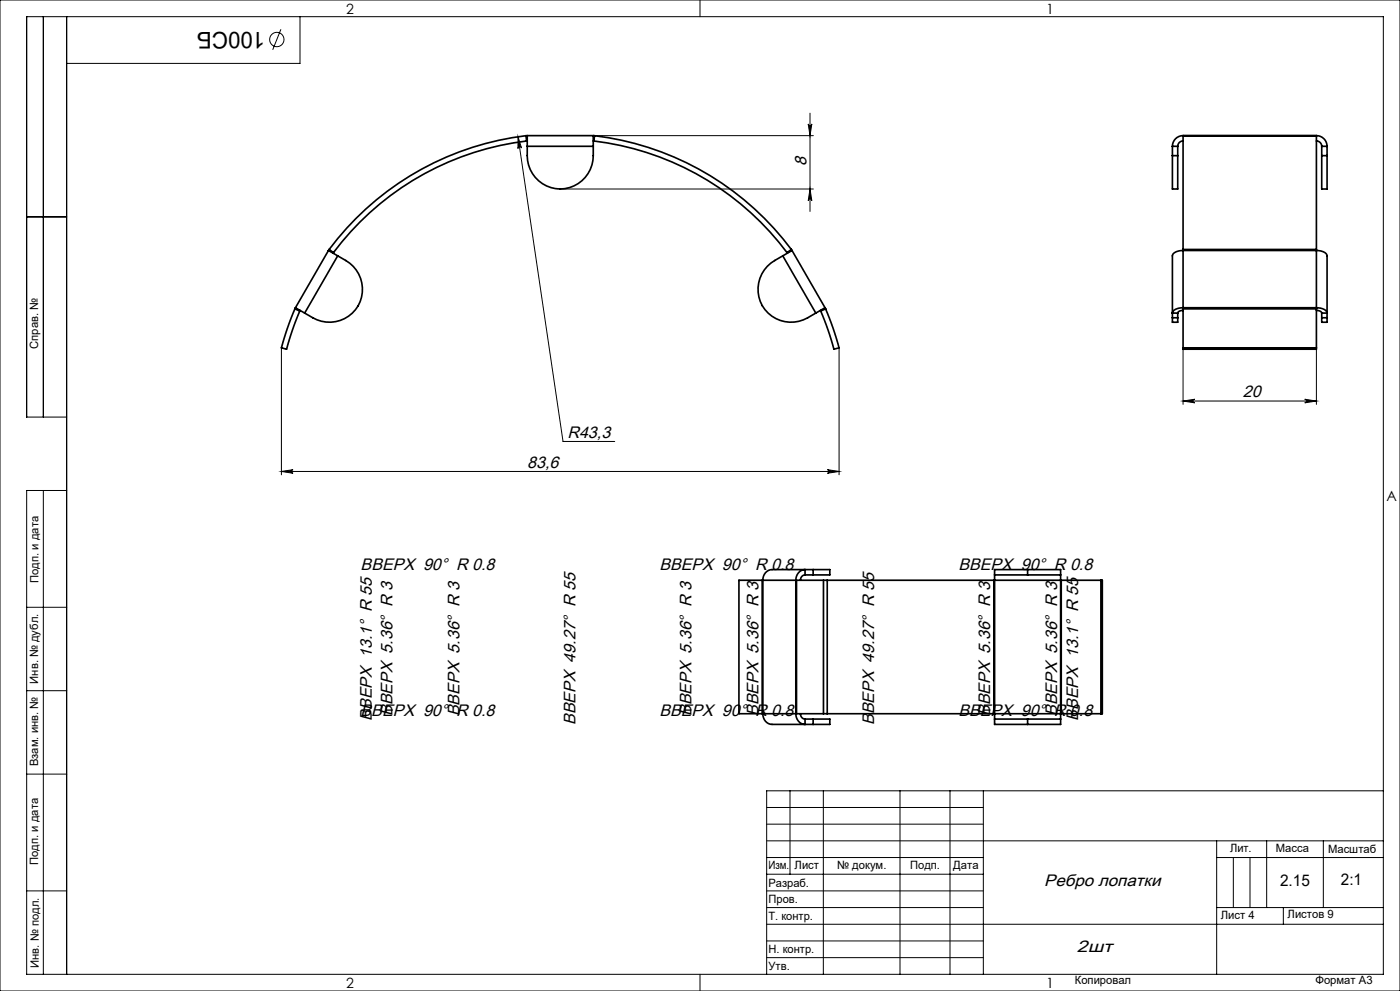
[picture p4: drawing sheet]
<svg xmlns="http://www.w3.org/2000/svg" width="420mm" height="297mm" viewBox="0 0 420 297" stroke-linecap="round" stroke-linejoin="round" font-family="sans-serif">
<g fill="none" stroke="#000" stroke-width=".3">
<path d="M0 0h420v297h-420zM13 5v120M20 5v287M84.3 8.8l-2.5 6.1M90 5v14h-70M210 0v5M242.5 37.1a.54 .54 0 0 0 .5 .6 .54 .54 0 0 0 .5-.6l-.5 3.5zM243 33.9v29.5M155.4 41l13.5 91.3h15.5M155.4 41l1.1 3.4a.54 .54 0 0 0-.7-.5 .54 .54 0 0 0-.4 .6zM168.1 56.6h75.9M178 40.6h66"/>
<path d="M243 56.6l.5 3.5a.54 .54 0 0 0-.5-.5 .54 .54 0 0 0-.5 .5zM8 65h12M84.4 104.3v38M251.7 104.3v38M354.9 104.7v16.5M391.4 119.7l3.5 .5-3.5 .5a.54 .54 0 0 0 .5-.5 .54 .54 0 0 0-.5-.5zM394.9 104.7v16.5M20 125h-12v-120h407v287h-407v-145h12M354.9 120.2l3.5-.5a.54 .54 0 0 0-.5 .5 .54 .54 0 0 0 .5 .5zM354.9 120.2h40M13 147v145M84.4 141.3l3.5-.5a.54 .54 0 0 0-.5 .5 .54 .54 0 0 0 .5 .5z"/>
<path d="M84.4 141.3h167.3M248.2 140.8l3.5 .5-3.5 .5a.54 .54 0 0 0 .5-.5 .54 .54 0 0 0-.5-.5zM8 182h12M8 207h12M8 232h12M237 237v25M247 237v55M270 237v55M285 237v55M295 237v55M415 237h-185v55M230 257h65"/>
<path d="M230 242h65M230 247h65M230 252h185M365 252v40M365 257h50M370 257v15M375 257v15M380 252v20M397 252v20M8 267h12M230 262h65M230 267h65"/>
<path d="M230 272h65M230 277h185M365 272h50M385 272v5M210 292v5M230 282h65M230 287h65"/>
<circle cx="83" cy="11.8" r="2.15"/>
</g>
<g fill="#000">
<path d="M155.4 41l1.1 3.4a.54 .54 0 0 0-.7-.5 .54 .54 0 0 0-.4 .6z"/>
<path d="M243 56.6l.5 3.5a.54 .54 0 0 0-.5-.5 .54 .54 0 0 0-.5 .5zM242.5 37.1a.54 .54 0 0 0 .5 .6 .54 .54 0 0 0 .5-.6l-.5 3.5z"/>
<path d="M391.4 119.7l3.5 .5-3.5 .5a.54 .54 0 0 0 .5-.5 .54 .54 0 0 0-.5-.5zM354.9 120.2l3.5-.5a.54 .54 0 0 0-.5 .5 .54 .54 0 0 0 .5 .5z"/>
<path d="M248.2 140.8l3.5 .5-3.5 .5a.54 .54 0 0 0 .5-.5 .54 .54 0 0 0-.5-.5zM84.4 141.3l3.5-.5a.54 .54 0 0 0-.5 .5 .54 .54 0 0 0 .5 .5z"/>
</g>
<g fill="none" stroke="#000" stroke-width=".5">
<path d="M157.8 40.7a86.6 86.6 0 0 0-59.1 34.1M157.8 40.7l.2 1.6M158 42.3a85 85 0 0 0-58 33.4M158.2 43.8a11.7 11.7 0 0 0 2.4 9.4 9.9 9.9 0 0 0 11 2.8 9.9 9.9 0 0 0 6.4-9.4v-2.8M158.2 40.6v3.2M158.2 40.6l-.4 .1M158.2 42.2l-.2 .1M158.2 43.8h19.8M158.2 40.6h19.8M178 40.6v3.2M178 40.6l.4 .1M178 42.2l.2 .1"/>
<path d="M178.2 42.3a85 85 0 0 1 57.9 33.4M178.4 40.7a86.6 86.6 0 0 1 59 34.1M178.4 40.7l-.2 1.6M351.7 46.6v10h1.6v-10M351.7 43.8h1.6M351.7 43.8v2.8M351.7 46.6h1.6M353.3 43.8v2.8M354.9 40.7v34.1M354.9 40.6h.1M354.9 40.6a3.2 3.2 0 0 0-3.2 3.2M354.9 42.2a1.6 1.6 0 0 0-1.6 1.6"/>
<path d="M354.9 40.6h40M394.9 40.7v34.1M394.9 40.6h.1M394.9 40.6a3.2 3.2 0 0 1 3.2 3.2M394.9 42.2a1.6 1.6 0 0 1 1.6 1.6M396.5 46.6v10h1.6v-10M396.5 43.8h1.6M396.5 43.8v2.8M396.5 46.6h1.6M398.1 43.8v2.8M98.5 75.1l2.8 1.6M98.5 75.1l-9.9 17.1"/>
<path d="M98.7 74.8l-.2 .3M98.7 74.8l1.3 .9M100 75.7l-.1 .2M101.3 76.7a11.7 11.7 0 0 1 6.9 6.7 9.9 9.9 0 0 1-3.1 10.9 9.9 9.9 0 0 1-11.3 .9l-2.4-1.4M101.3 76.7l-9.9 17.1M234.8 76.7a11.7 11.7 0 0 0-6.8 6.7 9.9 9.9 0 0 0 3 10.9 9.9 9.9 0 0 0 11.3 .9l2.4-1.4M234.8 76.7l9.9 17.1M236.1 75.7l.1 .2M237.4 74.8l.2 .3M237.4 74.8l-1.3 .9M237.6 75.1l-2.8 1.6M237.6 75.1l9.9 17.1"/>
<path d="M354.9 75.1a2.86 2.86 0 0 0-3.2 1.6v18.5M354.9 74.8v.3M354.9 75.1v17.1M354.9 75.1h40M354.9 74.8h40M394.9 75.1a2.86 2.86 0 0 1 3.2 1.6v18.5M394.9 74.8v.3M394.9 75.1v17.1M88.5 92.6l-2.3 5.7-1.8 5.9 1.6 .5 1.7-5.8 2.2-5.7M88.5 92.6l1.4 .6M88.6 92.2l2.8 1.6M88.6 92.2l-.1 .4"/>
<path d="M90 93l-.1 .2M246.1 93l.1 .2M247.5 92.2l-2.8 1.6M247.5 92.2l.2 .4M247.7 92.6l2.2 5.7 1.8 5.9-1.5 .5-1.8-5.8-2.2-5.7M247.7 92.6l-1.5 .6M351.7 95.2v1.4h1.6v-1.4M351.7 95.2h1.6M353.3 93.8v1.4M354.9 92.6v11.6M354.9 92.2v.4M354.9 92.2a2.86 2.86 0 0 0-3.2 1.6h1.6"/>
<path d="M354.9 93a1.43 1.43 0 0 0-1.6 .8M354.9 92.6h40M354.9 92.2h40M394.9 92.6v11.6M394.9 92.2v.4M394.9 92.2a2.86 2.86 0 0 1 3.2 1.6h-1.6M394.9 93a1.43 1.43 0 0 1 1.6 .8M396.5 95.2v1.4h1.6v-1.4M396.5 95.2h1.6M396.5 93.8v1.4M354.9 104.2h40M354.9 104.2v.5h40v-.5"/>
<path d="M228.7 173.9h.1M228.7 173.9h-7v40h7M228.7 173.9v40M228.8 173.9h9.9M228.8 173.9v40M238.7 173.9h.3M238.7 173.9v40M239 173.9h8M239 173.9v40M241.5 172.3v-1.6a3 3 0 0 0-2.8 3.2M241.5 172.3a1.5 1.5 0 0 0-1.4 1.6M241.5 172.3h2.4"/>
<path d="M243.9 170.7h-12.3a3 3 0 0 0-2.8 3.2M243.9 170.7h5v1.6h-5M243.9 170.7v1.6M247 173.9v40M247 173.9h1.2M248.2 173.9h50M248.2 173.9v40M298.2 173.9h.2M298.2 173.9v40M298.4 172.3h9.9M298.4 172.3v1.6M298.4 173.9h19.8"/>
<path d="M298.4 173.9v40M308.3 170.7h9.9v1.6M308.3 172.3h9.9M308.3 170.7h-9.9v1.6M308.3 170.7v1.6M318.2 172.3v1.6M318.2 173.9h.2M318.2 173.9v40M318.4 173.9h11.9M318.4 173.9v40M330.3 173.9h.4v40h-.4M330.3 173.9v40"/>
<path d="M228.7 213.9h.1M228.8 213.9a3 3 0 0 0 2.8 3.2h12.3M228.8 213.9h9.9M238.7 213.9a3 3 0 0 0 2.8 3.2v-1.6M238.7 213.9h.3M239 213.9h8M240.1 213.9a1.51 1.51 0 0 0 1.4 1.6M241.5 215.5h2.4M243.9 215.5h5v1.6h-5M243.9 215.5v1.6M247 213.9h1.2M248.2 213.9h50"/>
<path d="M298.2 213.9h.2M298.4 215.5v1.6h9.9M298.4 215.5h9.9M298.4 213.9v1.6M298.4 213.9h19.8M308.3 215.5h9.9M308.3 215.5v1.6M318.2 215.5v1.6h-9.9M318.2 213.9v1.6M318.2 213.9h.2M318.4 213.9h11.9"/>
</g>
<text font-size="6.9" x="79.5" y="9.5" transform="rotate(-180 79.5 9.5)">100СБ</text>
<g font-size="5">
<text x="241.9" y="49.7" transform="rotate(-90 241.9 49.7)">8</text>
<text x="372.9" y="119.1">20</text>
<text x="170.2" y="131.2">R43,3</text>
<text x="158.2" y="140.2">83,6</text>
<text x="108.2" y="171">ВВЕРХ 90° R 0.8</text>
<text x="197.9" y="171">ВВЕРХ 90° R 0.8</text>
<text x="287.5" y="171">ВВЕРХ 90° R 0.8</text>
<text x="108.2" y="214.5">ВВЕРХ 90° R 0.8</text>
<text x="111.5" y="216" transform="rotate(-90 111.5 216)">ВВЕРХ 13.1° R 55</text>
<text x="117.8" y="214.6" transform="rotate(-90 117.8 214.6)">ВВЕРХ 5.36° R 3</text>
<text x="137.8" y="214.6" transform="rotate(-90 137.8 214.6)">ВВЕРХ 5.36° R 3</text>
<text x="197.9" y="214.5">ВВЕРХ 90° R 0.8</text>
<text x="207.4" y="214.6" transform="rotate(-90 207.4 214.6)">ВВЕРХ 5.36° R 3</text>
<text x="227.5" y="214.6" transform="rotate(-90 227.5 214.6)">ВВЕРХ 5.36° R 3</text>
<text x="287.5" y="214.5">ВВЕРХ 90° R 0.8</text>
<text x="297.1" y="214.6" transform="rotate(-90 297.1 214.6)">ВВЕРХ 5.36° R 3</text>
<text x="317.2" y="214.6" transform="rotate(-90 317.2 214.6)">ВВЕРХ 5.36° R 3</text>
<text x="323.4" y="216" transform="rotate(-90 323.4 216)">ВВЕРХ 13.1° R 55</text>
<text x="172.6" y="217.3" transform="rotate(-90 172.6 217.3)">ВВЕРХ 49.27° R 55</text>
<text x="262.3" y="217.3" transform="rotate(-90 262.3 217.3)">ВВЕРХ 49.27° R 55</text>
<text x="313.2" y="265.5">Ребро лопатки</text>
<text x="323.1" y="285.4">2шт</text>
</g>
<g font-size="4.8">
<text x="384" y="265.6">2.15</text>
<text x="402.3" y="265.3">2:1</text>
</g>
<g font-size="4.2">
<text x="103.8" y="4.2">2</text>
<text x="313.8" y="4.2">1</text>
<text x="415.9" y="150.2">A</text>
<text x="103.8" y="296.2">2</text>
<text x="313.8" y="296.2">1</text>
</g>
<g font-size="3.4">
<text x="11.5" y="104.5" transform="rotate(-90 11.5 104.5)">Справ. №</text>
<text x="11.6" y="174.7" transform="rotate(-90 11.6 174.7)">Подп. и дата</text>
<text x="11.4" y="204.9" transform="rotate(-90 11.4 204.9)">Инв. № дубл.</text>
<text x="11.4" y="229.6" transform="rotate(-90 11.4 229.6)">Взам. инв. №</text>
<text x="369" y="255.5">Лит.</text>
<text x="382.8" y="255.5">Масса</text>
<text x="398.4" y="255.6">Масштаб</text>
<text x="11.4" y="259.2" transform="rotate(-90 11.4 259.2)">Подп. и дата</text>
<text x="230.5" y="260.5">Изм.</text>
<text x="238.4" y="260.4">Лист</text>
<text x="251.1" y="260.4">№ докум.</text>
<text x="273" y="260.4">Подп.</text>
<text x="286" y="260.4">Дата</text>
<text x="230.5" y="265.7">Разраб.</text>
<text x="230.5" y="275.7">Т. контр.</text>
<text x="230.6" y="270.7">Пров.</text>
<text x="366.2" y="275.3">Лист 4</text>
<text x="386.3" y="275.2">Листов 9</text>
<text x="230.6" y="285.7">Н. контр.</text>
<text x="11.6" y="290" transform="rotate(-90 11.6 290)">Инв. № подл.</text>
<text x="230.6" y="290.7">Утв.</text>
<text x="322.5" y="295">Копировал</text>
<text x="394.6" y="295">Формат А3</text>
</g>
</svg>
